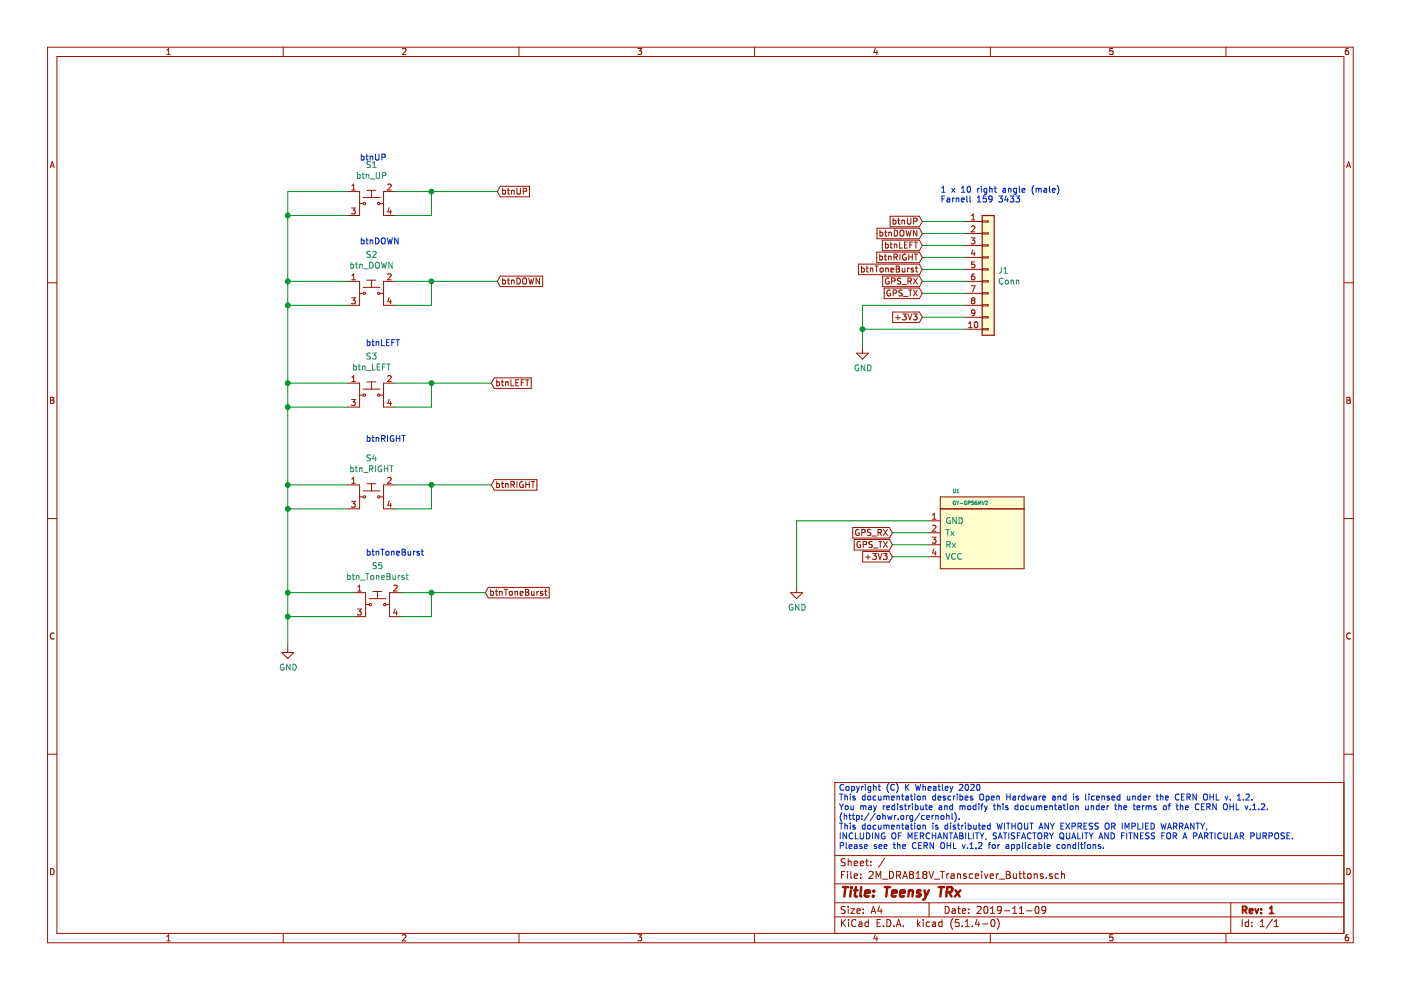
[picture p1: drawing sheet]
EESchema Schematic File Version 4
LIBS:2M_DRA818V_Transceiver_Buttons-cache
EELAYER 30 0
EELAYER END
$Descr A4 11693 8268
encoding utf-8
Sheet 1 1
Title "Teensy TRx"
Date "2019-11-09"
Rev "1"
Comp ""
Comment1 ""
Comment2 ""
Comment3 ""
Comment4 ""
$EndDescr
$Comp
L dk_Pushbutton-Switches:KS-01Q-01_Obsolete S1
U 1 1
P 3100 1700
F 0 "S1" H 3100 2025 50  0000 C CNN
F 1 "btn_UP" H 3100 1934 50  0000 C CNN
F 2 "digikey-footprints:PushButton_Round_D12mm_THT_KS-01Q-01" H 3300 1900 50  0001 L CNN
F 3 "http://spec_sheets.e-switch.com/specs/29-KS01Q01.pdf" H 3300 2000 60  0001 L CNN
F 4 "EG4791-ND" H 3300 2100 60  0001 L CNN "Digi-Key_PN"
F 5 "KS-01Q-01" H 3300 2200 60  0001 L CNN "MPN"
F 6 "Switches" H 3300 2300 60  0001 L CNN "Category"
F 7 "Pushbutton Switches" H 3300 2400 60  0001 L CNN "Family"
F 8 "http://spec_sheets.e-switch.com/specs/29-KS01Q01.pdf" H 3300 2500 60  0001 L CNN "DK_Datasheet_Link"
F 9 "/product-detail/en/e-switch/KS-01Q-01/EG4791-ND/2116270" H 3300 2600 60  0001 L CNN "DK_Detail_Page"
F 10 "SWITCH PUSH SPST-NO 0.01A 35V" H 3300 2700 60  0001 L CNN "Description"
F 11 "E-Switch" H 3300 2800 60  0001 L CNN "Manufacturer"
F 12 "Obsolete NonStock" H 3300 2900 60  0001 L CNN "Status"
	1    3100 1700
	1    0    0    -1  
$EndComp
$Comp
L dk_Pushbutton-Switches:KS-01Q-01_Obsolete S2
U 1 1
P 3100 2450
F 0 "S2" H 3100 2775 50  0000 C CNN
F 1 "btn_DOWN" H 3100 2684 50  0000 C CNN
F 2 "digikey-footprints:PushButton_Round_D12mm_THT_KS-01Q-01" H 3300 2650 50  0001 L CNN
F 3 "http://spec_sheets.e-switch.com/specs/29-KS01Q01.pdf" H 3300 2750 60  0001 L CNN
F 4 "EG4791-ND" H 3300 2850 60  0001 L CNN "Digi-Key_PN"
F 5 "KS-01Q-01" H 3300 2950 60  0001 L CNN "MPN"
F 6 "Switches" H 3300 3050 60  0001 L CNN "Category"
F 7 "Pushbutton Switches" H 3300 3150 60  0001 L CNN "Family"
F 8 "http://spec_sheets.e-switch.com/specs/29-KS01Q01.pdf" H 3300 3250 60  0001 L CNN "DK_Datasheet_Link"
F 9 "/product-detail/en/e-switch/KS-01Q-01/EG4791-ND/2116270" H 3300 3350 60  0001 L CNN "DK_Detail_Page"
F 10 "SWITCH PUSH SPST-NO 0.01A 35V" H 3300 3450 60  0001 L CNN "Description"
F 11 "E-Switch" H 3300 3550 60  0001 L CNN "Manufacturer"
F 12 "Obsolete NonStock" H 3300 3650 60  0001 L CNN "Status"
	1    3100 2450
	1    0    0    -1  
$EndComp
$Comp
L dk_Pushbutton-Switches:KS-01Q-01_Obsolete S3
U 1 1
P 3100 3300
F 0 "S3" H 3100 3625 50  0000 C CNN
F 1 "btn_LEFT" H 3100 3534 50  0000 C CNN
F 2 "digikey-footprints:PushButton_Round_D12mm_THT_KS-01Q-01" H 3300 3500 50  0001 L CNN
F 3 "http://spec_sheets.e-switch.com/specs/29-KS01Q01.pdf" H 3300 3600 60  0001 L CNN
F 4 "EG4791-ND" H 3300 3700 60  0001 L CNN "Digi-Key_PN"
F 5 "KS-01Q-01" H 3300 3800 60  0001 L CNN "MPN"
F 6 "Switches" H 3300 3900 60  0001 L CNN "Category"
F 7 "Pushbutton Switches" H 3300 4000 60  0001 L CNN "Family"
F 8 "http://spec_sheets.e-switch.com/specs/29-KS01Q01.pdf" H 3300 4100 60  0001 L CNN "DK_Datasheet_Link"
F 9 "/product-detail/en/e-switch/KS-01Q-01/EG4791-ND/2116270" H 3300 4200 60  0001 L CNN "DK_Detail_Page"
F 10 "SWITCH PUSH SPST-NO 0.01A 35V" H 3300 4300 60  0001 L CNN "Description"
F 11 "E-Switch" H 3300 4400 60  0001 L CNN "Manufacturer"
F 12 "Obsolete NonStock" H 3300 4500 60  0001 L CNN "Status"
	1    3100 3300
	1    0    0    -1  
$EndComp
$Comp
L dk_Pushbutton-Switches:KS-01Q-01_Obsolete S4
U 1 1
P 3100 4150
F 0 "S4" H 3100 4475 50  0000 C CNN
F 1 "btn_RIGHT" H 3100 4384 50  0000 C CNN
F 2 "digikey-footprints:PushButton_Round_D12mm_THT_KS-01Q-01" H 3300 4350 50  0001 L CNN
F 3 "http://spec_sheets.e-switch.com/specs/29-KS01Q01.pdf" H 3300 4450 60  0001 L CNN
F 4 "EG4791-ND" H 3300 4550 60  0001 L CNN "Digi-Key_PN"
F 5 "KS-01Q-01" H 3300 4650 60  0001 L CNN "MPN"
F 6 "Switches" H 3300 4750 60  0001 L CNN "Category"
F 7 "Pushbutton Switches" H 3300 4850 60  0001 L CNN "Family"
F 8 "http://spec_sheets.e-switch.com/specs/29-KS01Q01.pdf" H 3300 4950 60  0001 L CNN "DK_Datasheet_Link"
F 9 "/product-detail/en/e-switch/KS-01Q-01/EG4791-ND/2116270" H 3300 5050 60  0001 L CNN "DK_Detail_Page"
F 10 "SWITCH PUSH SPST-NO 0.01A 35V" H 3300 5150 60  0001 L CNN "Description"
F 11 "E-Switch" H 3300 5250 60  0001 L CNN "Manufacturer"
F 12 "Obsolete NonStock" H 3300 5350 60  0001 L CNN "Status"
	1    3100 4150
	1    0    0    -1  
$EndComp
$Comp
L dk_Pushbutton-Switches:KS-01Q-01_Obsolete S5
U 1 1
P 3150 5050
F 0 "S5" H 3150 5375 50  0000 C CNN
F 1 "btn_ToneBurst" H 3150 5284 50  0000 C CNN
F 2 "digikey-footprints:PushButton_Round_D12mm_THT_KS-01Q-01" H 3350 5250 50  0001 L CNN
F 3 "http://spec_sheets.e-switch.com/specs/29-KS01Q01.pdf" H 3350 5350 60  0001 L CNN
F 4 "EG4791-ND" H 3350 5450 60  0001 L CNN "Digi-Key_PN"
F 5 "KS-01Q-01" H 3350 5550 60  0001 L CNN "MPN"
F 6 "Switches" H 3350 5650 60  0001 L CNN "Category"
F 7 "Pushbutton Switches" H 3350 5750 60  0001 L CNN "Family"
F 8 "http://spec_sheets.e-switch.com/specs/29-KS01Q01.pdf" H 3350 5850 60  0001 L CNN "DK_Datasheet_Link"
F 9 "/product-detail/en/e-switch/KS-01Q-01/EG4791-ND/2116270" H 3350 5950 60  0001 L CNN "DK_Detail_Page"
F 10 "SWITCH PUSH SPST-NO 0.01A 35V" H 3350 6050 60  0001 L CNN "Description"
F 11 "E-Switch" H 3350 6150 60  0001 L CNN "Manufacturer"
F 12 "Obsolete NonStock" H 3350 6250 60  0001 L CNN "Status"
	1    3150 5050
	1    0    0    -1  
$EndComp
Text Notes 3000 1350 0    50   ~ 0
btnUP
Text Notes 3000 2050 0    50   ~ 0
btnDOWN\n
Text Notes 3050 2900 0    50   ~ 0
btnLEFT
Text Notes 3050 3700 0    50   ~ 0
btnRIGHT
Text Notes 3050 4650 0    50   ~ 0
btnToneBurst
Wire Wire Line
	2900 1600 2400 1600
Wire Wire Line
	2400 1600 2400 1800
Wire Wire Line
	2950 5150 2400 5150
Connection ~ 2400 5150
Wire Wire Line
	2400 5150 2400 5400
Wire Wire Line
	2950 4950 2400 4950
Connection ~ 2400 4950
Wire Wire Line
	2400 4950 2400 5150
Wire Wire Line
	2900 4250 2400 4250
Connection ~ 2400 4250
Wire Wire Line
	2400 4250 2400 4950
Wire Wire Line
	2900 4050 2400 4050
Connection ~ 2400 4050
Wire Wire Line
	2400 4050 2400 4250
Wire Wire Line
	2900 3400 2400 3400
Connection ~ 2400 3400
Wire Wire Line
	2400 3400 2400 4050
Wire Wire Line
	2900 3200 2400 3200
Connection ~ 2400 3200
Wire Wire Line
	2400 3200 2400 3400
Wire Wire Line
	2900 2550 2400 2550
Connection ~ 2400 2550
Wire Wire Line
	2400 2550 2400 3200
Wire Wire Line
	2900 2350 2400 2350
Connection ~ 2400 2350
Wire Wire Line
	2400 2350 2400 2550
Wire Wire Line
	2900 1800 2400 1800
Connection ~ 2400 1800
Wire Wire Line
	2400 1800 2400 2350
Wire Wire Line
	3300 1600 3600 1600
Wire Wire Line
	3300 1800 3600 1800
Wire Wire Line
	3600 1800 3600 1600
Connection ~ 3600 1600
Wire Wire Line
	3600 1600 4150 1600
Wire Wire Line
	3300 2350 3600 2350
Wire Wire Line
	3300 2550 3600 2550
Wire Wire Line
	3600 2550 3600 2350
Connection ~ 3600 2350
Wire Wire Line
	3600 2350 4150 2350
Wire Wire Line
	3300 3200 3600 3200
Wire Wire Line
	3300 3400 3600 3400
Wire Wire Line
	3600 3400 3600 3200
Connection ~ 3600 3200
Wire Wire Line
	3600 3200 4100 3200
Wire Wire Line
	3300 4050 3600 4050
Wire Wire Line
	3300 4250 3600 4250
Wire Wire Line
	3600 4250 3600 4050
Connection ~ 3600 4050
Wire Wire Line
	3600 4050 4100 4050
Wire Wire Line
	3350 4950 3600 4950
Wire Wire Line
	3350 5150 3600 5150
Wire Wire Line
	3600 5150 3600 4950
Connection ~ 3600 4950
Wire Wire Line
	3600 4950 4050 4950
Text GLabel 4150 1600 2    50   Input ~ 0
btnUP
Text GLabel 4150 2350 2    50   Input ~ 0
btnDOWN
Text GLabel 4100 3200 2    50   Input ~ 0
btnLEFT
Text GLabel 4100 4050 2    50   Input ~ 0
btnRIGHT
Text GLabel 4050 4950 2    50   Input ~ 0
btnToneBurst
$Comp
L power:GND #PWR01
U 1 1
P 2400 5400
F 0 "#PWR01" H 2400 5150 50  0001 C CNN
F 1 "GND" H 2405 5227 50  0000 C CNN
F 2 "" H 2400 5400 50  0001 C CNN
F 3 "" H 2400 5400 50  0001 C CNN
	1    2400 5400
	1    0    0    -1  
$EndComp
$Comp
L m0khz-symbol:UBlox_gps_GY-GPS6MV2 U1
U 1 1
P 7850 4400
F 0 "U1" H 7950 4700 30  0000 L CNN
F 1 "GY-GPS6MV2" H 7950 4600 30  0000 L CNN
F 2 "m0khz-footprint:UBlox_GY-GPS6MV2" H 7850 4400 30  0001 C CNN
F 3 "" H 7850 4400 30  0001 C CNN
	1    7850 4400
	1    0    0    -1  
$EndComp
Wire Wire Line
	7750 4650 7450 4650
Wire Wire Line
	7750 4550 7450 4550
Wire Wire Line
	7750 4450 7450 4450
Wire Wire Line
	7750 4350 6650 4350
Wire Wire Line
	6650 4350 6650 4900
$Comp
L power:GND #PWR02
U 1 1
P 6650 4900
F 0 "#PWR02" H 6650 4650 50  0001 C CNN
F 1 "GND" H 6655 4727 50  0000 C CNN
F 2 "" H 6650 4900 50  0001 C CNN
F 3 "" H 6650 4900 50  0001 C CNN
	1    6650 4900
	1    0    0    -1  
$EndComp
Text GLabel 7450 4650 0    50   Input ~ 0
+3V3
Text GLabel 7450 4550 0    50   Input ~ 0
GPS_TX
Text GLabel 7450 4450 0    50   Input ~ 0
GPS_RX
Text Notes 7000 7100 0    50   ~ 0
Copyright (C) K Wheatley 2020\nThis documentation describes Open Hardware and is licensed under the CERN OHL v. 1.2.\nYou may redistribute and modify this documentation under the terms of the CERN OHL v.1.2. \n(http://ohwr.org/cernohl). \nThis documentation is distributed WITHOUT ANY EXPRESS OR IMPLIED WARRANTY, \nINCLUDING OF MERCHANTABILITY, SATISFACTORY QUALITY AND FITNESS FOR A PARTICULAR PURPOSE. \nPlease see the CERN OHL v.1.2 for applicable conditions.
$Comp
L Connector_Generic:Conn_01x10 J1
U 1 1
P 8250 2250
F 0 "J1" H 8330 2242 50  0000 L CNN
F 1 "Conn" H 8330 2151 50  0000 L CNN
F 2 "Connector_PinHeader_2.54mm:PinHeader_1x10_P2.54mm_Horizontal" H 8250 2250 50  0001 C CNN
F 3 "~" H 8250 2250 50  0001 C CNN
	1    8250 2250
	1    0    0    -1  
$EndComp
Wire Wire Line
	8050 1850 7700 1850
Wire Wire Line
	8050 1950 7700 1950
Wire Wire Line
	8050 2050 7700 2050
Wire Wire Line
	8050 2150 7700 2150
Wire Wire Line
	8050 2250 7700 2250
Wire Wire Line
	8050 2350 7700 2350
Wire Wire Line
	8050 2450 7700 2450
Wire Wire Line
	8050 2650 7700 2650
Text GLabel 7700 1850 0    50   Input ~ 0
btnUP
Text GLabel 7700 1950 0    50   Input ~ 0
btnDOWN
Text GLabel 7700 2050 0    50   Input ~ 0
btnLEFT
Text GLabel 7700 2150 0    50   Input ~ 0
btnRIGHT
Text GLabel 7700 2250 0    50   Input ~ 0
btnToneBurst
Text GLabel 7700 2350 0    50   Input ~ 0
GPS_RX
Text GLabel 7700 2450 0    50   Input ~ 0
GPS_TX
Text GLabel 7700 2650 0    50   Input ~ 0
+3V3
Wire Wire Line
	7200 2550 7200 2750
Wire Wire Line
	7200 2550 8050 2550
Wire Wire Line
	7200 2750 8050 2750
Connection ~ 7200 2750
Wire Wire Line
	7200 2750 7200 2900
$Comp
L power:GND #PWR03
U 1 1
P 7200 2900
F 0 "#PWR03" H 7200 2650 50  0001 C CNN
F 1 "GND" H 7205 2727 50  0000 C CNN
F 2 "" H 7200 2900 50  0001 C CNN
F 3 "" H 7200 2900 50  0001 C CNN
	1    7200 2900
	1    0    0    -1  
$EndComp
Text Notes 7850 1700 0    50   ~ 0
1 x 10 right angle (male)\nFarnell 159 3433
$EndSCHEMATC
